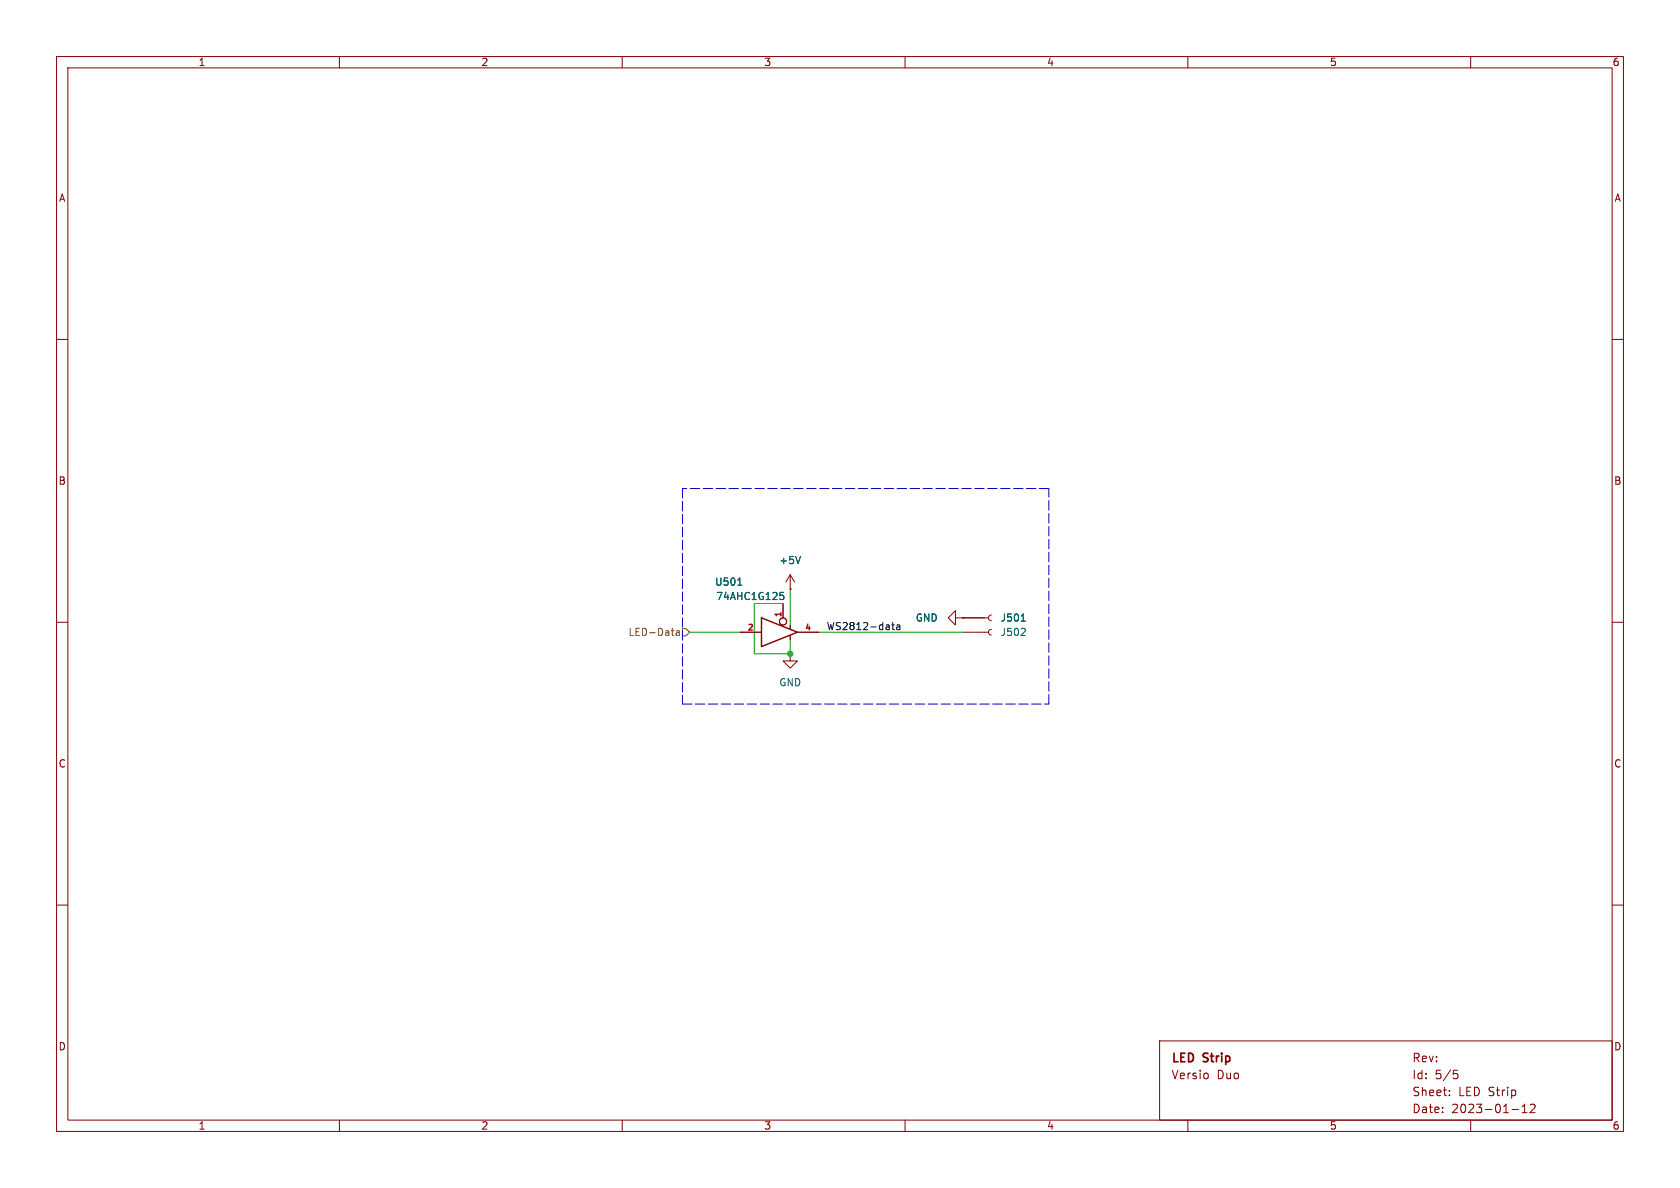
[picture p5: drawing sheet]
<svg xmlns="http://www.w3.org/2000/svg" width="297mm" height="210mm" viewBox="0 0 297 210" stroke-linecap="round" stroke-linejoin="round" font-family="sans-serif">
<g fill="none" stroke="#840000" stroke-width=".18">
<path d="M10 10h277v190h-277zM12 12h273v186h-273zM60 10v2M110 10v2M160 10v2M210 10v2M260 10v2M10 60h2M285 60h2M10 110h2M130.8 111.8h3.8M138.4 106.7v2.5"/>
<path d="M139.7 115.6v1.2h1.3l-1.3 1.3-1.3-1.3h1.3M139.7 115.6h.1M139.7 104.1h.1M139.7 101.6v2.5M139.7 110.5v.6M139.7 112.4v.6M139.7 101.6l-.8 1.3M139.7 101.6l.8 1.3M141 111.8h3.8M168.9 109.2v-1.2l-1.3 1.2 1.3 1.3v-1.3h1.3M170.2 109.2h.1M170.2 111.8h4.6"/>
<path d="M170.2 109.2h4.6M175.3 111.3l-.4 .1-.1 .4 .1 .3 .4 .2M175.3 108.7l-.4 .2-.1 .3 .1 .4 .4 .1M285 110h2M10 160h2M285 160h2M60 198v2M110 198v2M160 198v2M205 184h80v14h-80zM210 198v2M213.5 189.8v.8"/>
<path d="M256.2 193.6v.1M256.2 192.8v.1M257 189.2h.7M257.1 189.8h.4l.2 .3-.1 .5-.5 .1M260 198v2M267.3 196.1h1.2M269.1 196.7h.9M269.1 195.6l.4-.4v1.5M270.5 195.3l.6-.1 .2 .1 .1 .3-.9 1.1h.9"/>
<circle cx="138.4" cy="109.9" r=".63"/>
</g>
<path d="M141.5 98.4l-.4 1.2M130.4 103.4h.7M137.9 104.7h.6M138 105.2h.3l.3 .2-.1 .5-.5 .1M180.5 109.8h.8M181.1 111.1l.2 .2-.1 .3-.7 .7h.8" fill="none" stroke="#006464" stroke-width=".18"/>
<path d="M134.6 109.2l6.4 2.6-6.4 2.5z" fill="none" stroke="#840000" stroke-width=".25"/>
<path d="M119.6 111.6h.5v.7M120.1 111.8l-.4 .1-.2 .1 .2 .3h.4M120.6 111.1h.7l.6 .7-.6 .6h-.7z" fill="none" stroke="#725600" stroke-width=".18"/>
<path d="M157.6 110.5h.5M157.8 110v1.1l.3 .2M158.5 110.5h.5l.1 .8M159.1 110.8h-.4l-.2 .2 .2 .3h.4" fill="none" stroke="#0f0f0f" stroke-width=".18"/>
<path d="M120.6 86.4v38.1M185.4 86.4h-64.8M120.6 124.5h64.8M185.4 124.5v-38.1" fill="none" stroke="#0000c2" stroke-width=".18" stroke-dasharray="1.7 .6"/>
<path d="M121.9 111.8h8.9M138.4 106.7h-5.1v8.9h6.4v-2.6M139.7 104.1v6.4M144.8 111.8h25.4" fill="none" stroke="#009600" stroke-width=".18"/>
<circle cx="139.7" cy="115.6" r=".46" fill="#009600" stroke="#009600" stroke-width=".18"/>
<g font-size="2.1" fill="#840000">
<text x="207" y="188.2">LED</text>
<text x="207" y="191">Versio</text>
<text x="212.8" y="188.2">Strip</text>
<text x="215.1" y="191">Duo</text>
<text x="249.6" y="188">Rev:</text>
<text x="249.6" y="191">Id:</text>
<text x="253.7" y="191">5/5</text>
<text x="249.6" y="197">Date:</text>
<text x="249.6" y="194">Sheet:</text>
<text x="256.6" y="197">2023-01-12</text>
<text x="257.8" y="194">LED Strip</text>
</g>
<g font-size="1.8" fill="#840000">
<text x="35" y="11.9">1</text>
<text x="85" y="11.9">2</text>
<text x="135" y="11.9">3</text>
<text x="185" y="11.9">4</text>
<text x="235" y="11.9">5</text>
<text x="285" y="11.9">6</text>
<text x="10.3" y="35.9">A</text>
<text x="285.3" y="35.9">A</text>
<text x="10.3" y="85.9">B</text>
<text x="285.3" y="85.9">B</text>
<text x="10.3" y="135.9">C</text>
<text x="285.3" y="135.9">C</text>
<text x="10.3" y="185.9">D</text>
<text x="285.3" y="185.9">D</text>
<text x="35" y="199.9">1</text>
<text x="85" y="199.9">2</text>
<text x="135" y="199.9">3</text>
<text x="185" y="199.9">4</text>
<text x="235" y="199.9">5</text>
<text x="285" y="199.9">6</text>
</g>
<g font-size="1.8" fill="#006464">
<text x="137.7" y="99.9">+5V</text>
<text x="126.3" y="103.7">U501</text>
<text x="126.5" y="106.3">74AHC1G125</text>
<text x="161.8" y="110.1">GND</text>
<text x="176.8" y="110.1">J501</text>
<text x="176.8" y="112.6">J502</text>
<text x="137.7" y="121.5">GND</text>
</g>
<text font-size="1.8" fill="#725600" x="111" y="112.6">LED-Data</text>
<text font-size="1.8" fill="#0f0f0f" x="146" y="111.5">WS2812-data</text>
<g font-size="1.4" fill="#a90000">
<text x="132.1" y="111.5">2</text>
<text x="138.2" y="109.2" transform="rotate(-90 138.2 109.2)">1</text>
<text x="142.3" y="111.5">4</text>
</g>
</svg>
